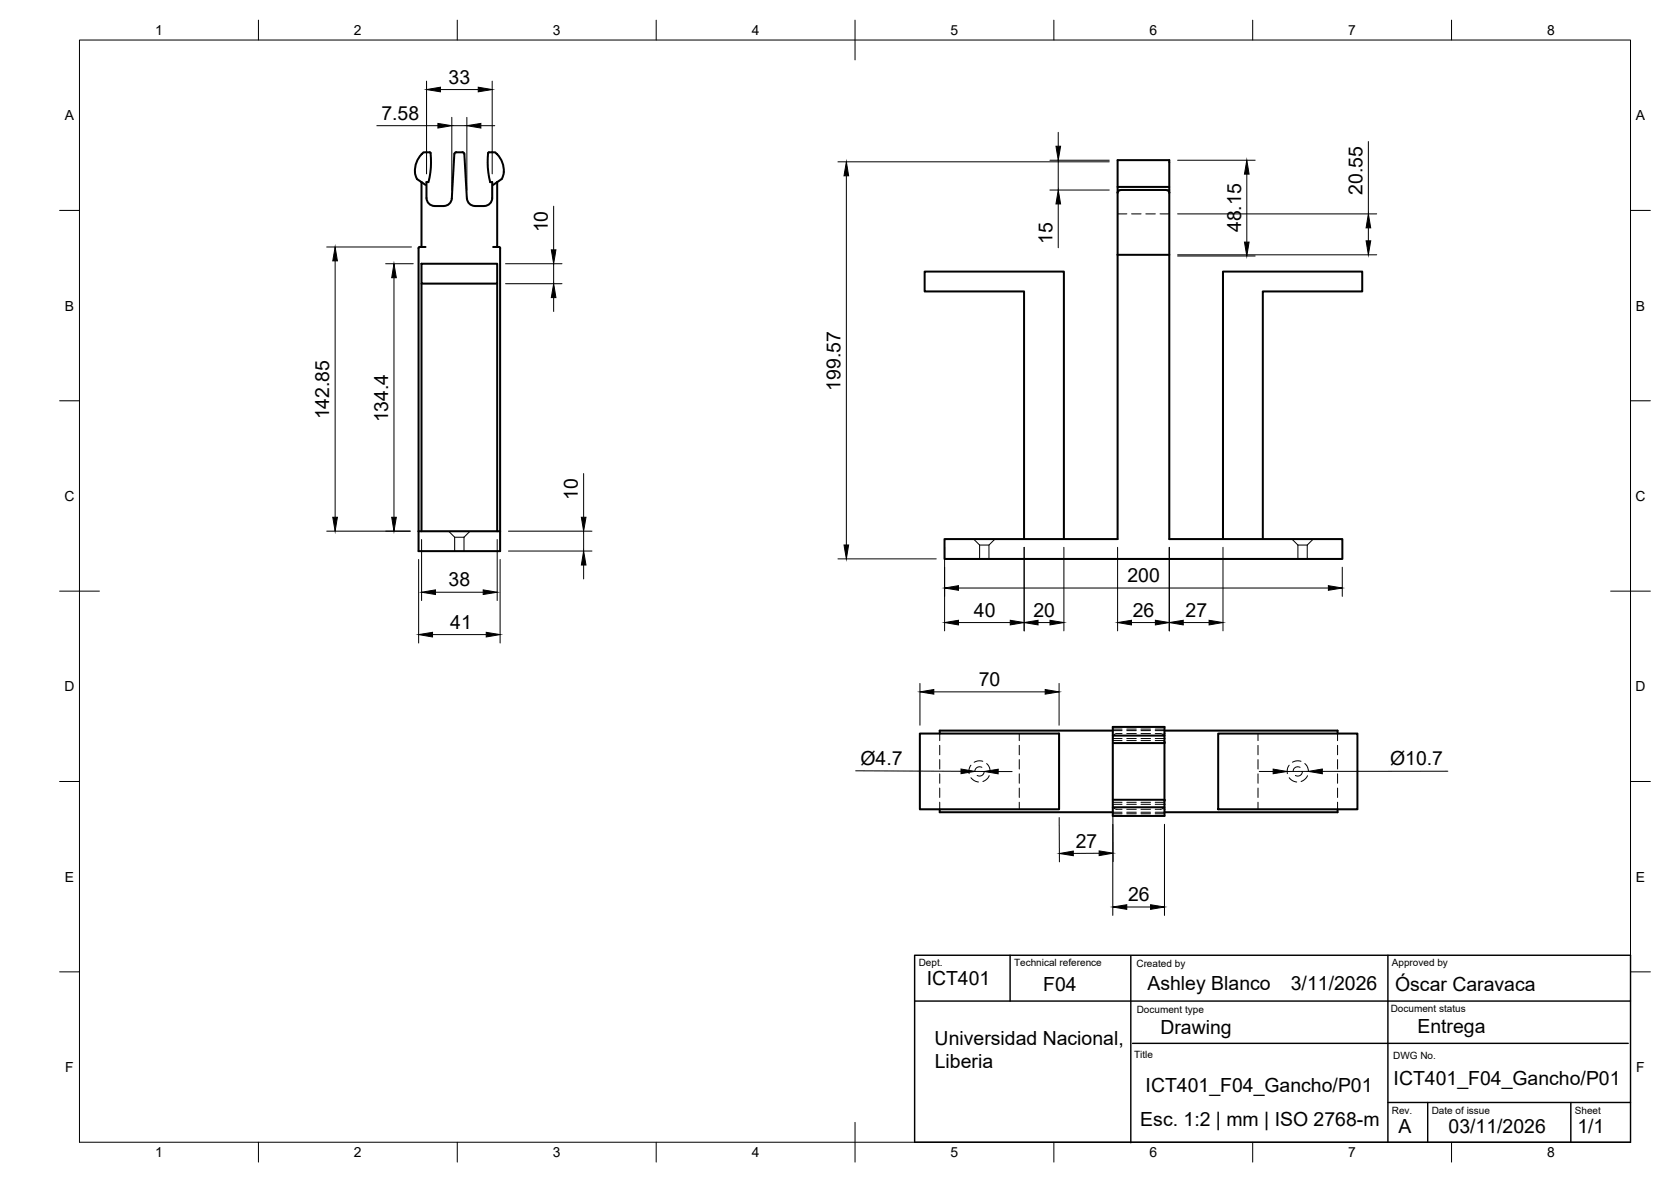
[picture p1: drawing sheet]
<svg xmlns="http://www.w3.org/2000/svg" width="420mm" height="297mm" viewBox="0 0 420 297" stroke-linecap="round" stroke-linejoin="round" font-family="sans-serif">
<!-- layer: Visible -->
<g fill="none" stroke="#000" stroke-width=".51">
<path d="M106.1 38.7l.4-.4h1.6l.2 .1v3.7l-.6 3.7h-.5l.1 4a2 2 0 0 0 2 2M106.1 38.7a5.5 5.5 0 0 0-1.2 6.3l1.1 .8M114.2 38.7l-.6 11.2M114.3 38.7l.2-.4h1.8l.5 .4M116.8 38.7l.6 11.2M122.7 38.4v3.7l.6 3.7h.5v4a2 2 0 0 1-2 2M122.7 38.5l.2-.2h1.6l.4 .4M124.9 38.7a5.5 5.5 0 0 1 1.2 6.3l-1.1 .8M106 45.8v16.3M106 45.8l1 .7M109.2 51.8h2.4M113.6 49.9a2 2 0 0 1-2 1.9"/>
<path d="M117.4 49.9a2 2 0 0 0 2 1.9M119.4 51.8h2.4M125 45.8v16.3M125 45.8l-1 .7M281 48.4a.89 .89 0 0 1 1-.7h11a.89 .89 0 0 1 1 .7M281 47v-6.8h13v6.8M106 66.3h19v5h-19zM106 71.3v62.2M107 62.1l-1.5-.1-.3 .4v76.1h20.6v-76.1M124 62.1l1.5-.1 .3 .4M125 71.3v62.2M281 64v71.5h-43.5v5h100v-5h-43.5v-71.5"/>
<path d="M281 64v-17h13v17M281 64h13M105.2 133.5h20.6M257.5 135.5v-62.3h-25v-5h35v67.3M307.5 135.5v-67.3h35v5h-25v62.3M231.3 184.3h35v19.1h-35zM279.8 183.6h-43.5v.7M279.8 184.9h13M292.8 186.4v-3.7h-13v22.3h13v-3.9M292.8 186.6v14.5M292.8 186.6l-13 .1M292.8 183.6h43.5v.7"/>
<path d="M292.8 186.4v.2M306.3 184.3h35v19.1h-35zM236.3 203.4v.7h43.5M279.8 201l13 .1M279.8 202.9h13M336.3 203.4v.7h-43.5"/>
</g>
<!-- layer: Hidden -->
<g fill="none" stroke="#000" stroke-width=".25">
<path d="M281 53.7h2.3M281 47.7h1M284.5 53.7h2.4M288.1 53.7h2.4M291.7 53.7h2.3M293 47.7h1M112.8 133.5l1.5 1.5M114.3 135h2.4M114.3 135v3.5M116.7 135v3.5M118.2 133.5l-1.5 1.5M244.8 135.5l1.5 1.5"/>
<path d="M246.3 137h2.4M246.3 137v3.5M250.2 135.5l-1.5 1.5v3.5M324.8 135.5l1.5 1.5M326.3 137h2.4M326.3 137v3.5M328.7 137v3.5M330.2 135.5l-1.5 1.5M236.3 184.3v1.8M236.3 187.3v2.4M236.3 190.9v2.4M236.3 194.5v2.3"/>
<path d="M236.3 198v2.4M244.1 192.3l-.5 1.1 .1 1M244.1 195.4l.9 .8 1 .3M246.9 192.8a1.2 1.2 0 0 0-1.8 1.1M247.1 191.3l-1.3-.1-.9 .3M247.5 193.9a1.15 1.15 0 0 1-1.8 1M248.1 191.9l.7 1 .2 1M248.7 194.9l-.7 1-.9 .5M256.3 184.3v1.8M256.3 187.3v2.4M256.3 190.9v2.4M256.3 194.5v2.3"/>
<path d="M256.3 198v2.4M279.8 183.2h2.3M279.8 183.6h2.3M279.8 185.6h2.3M279.8 186.1h2.3M282.1 184.3h-1.3a1 1 0 0 0-1 1.1M283.3 184.3h2.4M283.3 183.2h2.4M283.3 183.6h2.4M283.3 185.6h2.4M283.3 186.1h2.4M286.9 184.3h2.4"/>
<path d="M286.9 183.2h2.4M286.9 183.6h2.4M286.9 185.6h2.4M286.9 186.1h2.4M290.5 184.3h1.3a1.01 1.01 0 0 1 1 1.1M290.5 183.2h2.3M290.5 183.6h2.3M290.5 185.6h2.3M290.5 186.1h2.3M292.8 186.6v.1M292.8 182.7h.1M316.3 184.3v1.8"/>
<path d="M316.3 187.3v2.4M316.3 190.9v2.4M316.3 194.5v2.3M316.3 198v2.4M324.1 192.3l-.4 1.1v1M324.2 195.4l.8 .8 1.1 .3M326.9 192.8a1.18 1.18 0 0 0-1.8 1.1M327.1 191.3l-1.3-.1-.8 .3M327.5 193.9a1.15 1.15 0 0 1-1.8 1M328.1 191.9l.5 .6 .4 1.4M328.8 194.9l-.8 1-.8 .5M336.3 184.3v1.8"/>
<path d="M336.3 187.3v2.4M336.3 190.9v2.4M336.3 194.5v2.3M336.3 198v2.4M236.3 201.6v1.8M256.3 201.6v1.8M279.8 202.4a1 1 0 0 0 1 1h1.3M279.8 204.5h2.3M279.8 204.1h2.3M279.8 201.6h2.3M279.8 202.1h2.3M283.3 203.4h2.4"/>
<path d="M283.3 204.5h2.4M283.3 204.1h2.4M283.3 201.6h2.4M283.3 202.1h2.4M286.9 203.4h2.4M286.9 204.5h2.4M286.9 204.1h2.4M286.9 201.6h2.4M286.9 202.1h2.4M290.5 204.5h2.3M290.5 204.1h2.3M290.5 201.6h2.3"/>
<path d="M290.5 202.1h2.3M292.8 202.4a1.01 1.01 0 0 1-1 1h-1.3M292.8 201v.1M292.8 205h.1M316.3 201.6v1.8M336.3 201.6v1.8"/>
</g>
<!-- layer: BORDER -->
<g fill="none" stroke="#000" stroke-width=".25">
<path d="M20 10.1h390v276.9h-390zM65 5.1v5M115 5.1v5M165 5.1v5M215 5.1v10M265 5.1v5M315 5.1v5M365 5.1v5M15 52.9h5M410 52.9h5M15 100.7h5M410 100.7h5"/>
<path d="M15 148.6h10M405 148.6h10M15 196.4h5M410 196.4h5M15 244.2h5M410 244.2h5M65 287v5M115 287v5M165 287v5M215 282.1v9.9M265 287v5M315 287v5"/>
<path d="M365 287v5"/>
</g>
<!-- layer: FD_Dimensions -->
<g fill="none" stroke="#000" stroke-width=".25">
<path d="M94.7 31.6h15.4M107.3 20.4v23.3M110.7 22.5h9.5M113.6 29.5v18.3M113.6 31.6h3.8M117.4 29.5v18.3M120.9 31.6h3.5M123.8 20.4v23.3M266.1 33.3v3.5M344.1 35.6v18.1M139.2 51.8v11M210.7 40.7h68.2"/>
<path d="M212.8 44.2v92.8M264 40.3h14.9M264 47.8h14.9M266.1 40.3v7.5M266.1 51.3v11M296.1 40.3h19.5M296.1 53.7h50.1M313.5 43.8v17M344.1 57.3v3.2M82.1 62.1h21.4M84.3 65.6v64.4M97 66.3h6.9"/>
<path d="M99.1 69.8v60.2M127.1 71.3h14.2M127.1 66.3h14.2M139.2 66.3v5M139.2 74.8v3.5M296.1 64.3h19.5M296.1 64h50.1M146.7 119v11M82.1 133.5h21M106 135.6v15.3M125 135.6v15.3M127.8 138.5h21"/>
<path d="M127.8 133.5h21M146.7 133.5v5M237.5 137.5v21M257.5 137.5v21M267.5 137.5v21M281 137.5v21M294 137.5v21M307.5 137.5v21M105.3 140.6v21M108.8 159.5h13.5M109.5 148.8h12M125.8 140.6v21"/>
<path d="M146.7 142v3.5M210.7 140.4h24.7M241 147.8h93M241 156.4h13M261 156.4h3M284.5 156.4h6M297.5 156.4h6.5M337.5 142.5v7.4M231.3 171.8v10.5M234.8 173.9h28M266.3 171.8v10.5M215.2 193.7l26.4 .1"/>
<path d="M245.1 193.9h2.4M251 193.9h3.5M316.6 193.9h3.5M329 193.9h-5.4M364 193.8l-31.5 .1M266.3 205.5l.1 11.1M276.4 214.4l-6.5 .1M279.8 207.1v22.9M279.8 205.4l.1 11.1M292.8 207.1v22.9M283.3 227.9h6"/>
</g>
<g fill="#000" stroke="#000" stroke-width=".25">
<path d="M110.1 31l3.5 .6-3.5 .6zM107.3 22.5l3.4-.6v1.2zM120.2 21.9l3.6 .6-3.6 .6zM117.4 31.6l3.5-.6v1.2zM265.5 36.8h1.2l-.6 3.5zM212.8 40.7l.6 3.5h-1.2zM266.1 47.8l.6 3.5h-1.2zM313.5 40.3l.6 3.5h-1.2zM344.1 53.7l.6 3.6h-1.2zM84.3 62.1l.5 3.5h-1.1zM99.1 66.3l.6 3.5h-1.2zM139.2 71.3l.6 3.5h-1.2z"/>
<path d="M138.6 62.8h1.2l-.6 3.5zM312.9 60.8h1.2l-.6 3.5zM343.5 60.5h1.2l-.6 3.5zM83.7 130h1.1l-.5 3.5zM98.5 130h1.2l-.6 3.5zM146.2 130h1.1l-.6 3.5zM212.2 137h1.2l-.6 3.4zM105.3 159.5l3.5-.6v1.2zM106 148.8l3.5-.6v1.2zM121.5 148.2l3.5 .6-3.5 .6zM122.3 158.9l3.5 .6-3.5 .6zM146.7 138.5l.6 3.5h-1.1z"/>
<path d="M237.5 147.8l3.5-.6v1.1zM237.5 156.4l3.5-.5v1.1zM254 155.9l3.5 .5-3.5 .6zM257.5 156.4l3.5-.5v1.1zM264 155.9l3.5 .5-3.5 .6zM281 156.4l3.5-.5v1.1zM290.5 155.9l3.5 .5-3.5 .6zM294 156.4l3.5-.5v1.1zM304 155.9l3.5 .5-3.5 .6zM334 147.2l3.5 .6-3.5 .5zM231.3 173.9l3.5-.6v1.1zM262.8 173.3l3.5 .6-3.5 .5z"/>
<path d="M241.6 193.3l3.5 .6-3.5 .5zM247.5 193.9l3.5-.6v1.2zM320.1 193.3l3.5 .6-3.5 .5zM329 193.9l3.5-.6v1.1zM266.4 214.5l3.5-.6v1.1zM276.4 213.8l3.5 .6-3.5 .6zM279.8 227.9l3.5-.5v1.1zM289.3 227.4l3.5 .5-3.5 .6z"/>
</g>
<!-- layer: TITLEBLOCK -->
<path d="M230 240.1h180v46.9h-180zM230 251.6h180M254 240.1v11.5M284.3 240.2v47M349 240.1v46.9M284.8 262.2h124.6M349 277.1h61M359 277.1v9.9M395 277.1v9.9" fill="none" stroke="#000" stroke-width=".36"/>
<g font-size="4.9">
<text x="112.8" y="21">33</text>
<text x="95.9" y="30.1">7.58</text>
<text x="342.6" y="49" transform="rotate(-90 342.6 49)">20.55</text>
<text x="137.8" y="58.4" transform="rotate(-90 137.8 58.4)">10</text>
<text x="312" y="58.3" transform="rotate(-90 312 58.3)">48.15</text>
<text x="264.6" y="61.4" transform="rotate(-90 264.6 61.4)">15</text>
<text x="211.3" y="98.2" transform="rotate(-90 211.3 98.2)">199.57</text>
<text x="82.8" y="105.4" transform="rotate(-90 82.8 105.4)">142.85</text>
<text x="97.6" y="106.2" transform="rotate(-90 97.6 106.2)">134.4</text>
<text x="145.3" y="125.6" transform="rotate(-90 145.3 125.6)">10</text>
<text x="112.8" y="147.4">38</text>
<text x="283.5" y="146.3">200</text>
<text x="244.9" y="155">40</text>
<text x="259.8" y="155">20</text>
<text x="284.8" y="155">26</text>
<text x="298.1" y="155.1">27</text>
<text x="113.2" y="158.1">41</text>
<text x="246.1" y="172.4">70</text>
<text x="216.4" y="192.2">Ø4.7</text>
<text x="349.5" y="192.3">Ø10.7</text>
<text x="270.5" y="213.1">27</text>
<text x="283.6" y="226.5">26</text>
<text x="233" y="247.5">ICT401</text>
<text x="262.3" y="249">F04</text>
<text x="288.5" y="248.7">Ashley Blanco</text>
<text x="324.6" y="248.9">3/11/2026</text>
<text x="350.8" y="249.1">Óscar Caravaca</text>
<text x="235" y="262.6">Universidad Nacional,</text>
<text x="291.8" y="259.9">Drawing</text>
<text x="356.4" y="259.6">Entrega</text>
<text x="235.1" y="268.5">Liberia</text>
<text x="288.1" y="274.4">ICT401_F04_Gancho/P01</text>
<text x="350.4" y="272.5">ICT401_F04_Gancho/P01</text>
<text x="286.7" y="282.9">Esc. 1:2 | mm | ISO 2768-m</text>
<text x="351.6" y="284.8">A</text>
<text x="364.2" y="284.8">03/11/2026</text>
<text x="396.6" y="284.7">1/1</text>
</g>
<g font-size="3.5">
<text x="39" y="8.8">1</text>
<text x="89" y="8.8">2</text>
<text x="139" y="8.8">3</text>
<text x="189" y="8.8">4</text>
<text x="239" y="8.8">5</text>
<text x="289" y="8.8">6</text>
<text x="339" y="8.8">7</text>
<text x="389" y="8.8">8</text>
<text x="16.3" y="30.2">A</text>
<text x="411.3" y="30.2">A</text>
<text x="16.3" y="78">B</text>
<text x="411.3" y="78">B</text>
<text x="16.2" y="125.9">C</text>
<text x="411.2" y="125.9">C</text>
<text x="16.2" y="173.7">D</text>
<text x="411.2" y="173.7">D</text>
<text x="16.3" y="221.6">E</text>
<text x="411.3" y="221.6">E</text>
<text x="16.4" y="269.4">F</text>
<text x="411.4" y="269.4">F</text>
<text x="39" y="290.8">1</text>
<text x="89" y="290.8">2</text>
<text x="139" y="290.8">3</text>
<text x="189" y="290.8">4</text>
<text x="239" y="290.8">5</text>
<text x="289" y="290.8">6</text>
<text x="339" y="290.8">7</text>
<text x="389" y="290.8">8</text>
</g>
<g font-size="2.5">
<text x="231" y="242.9">Dept.</text>
<text x="255" y="242.9">Technical reference</text>
<text x="285.8" y="243">Created by</text>
<text x="350" y="242.9">Approved by</text>
<text x="285.8" y="254.5">Document type</text>
<text x="349.7" y="254.4">Document status</text>
<text x="285.2" y="265.8">Title</text>
<text x="350.3" y="266.2">DWG No.</text>
<text x="350" y="279.9">Rev.</text>
<text x="360" y="279.9">Date of issue</text>
<text x="396" y="279.9">Sheet</text>
</g>
</svg>
